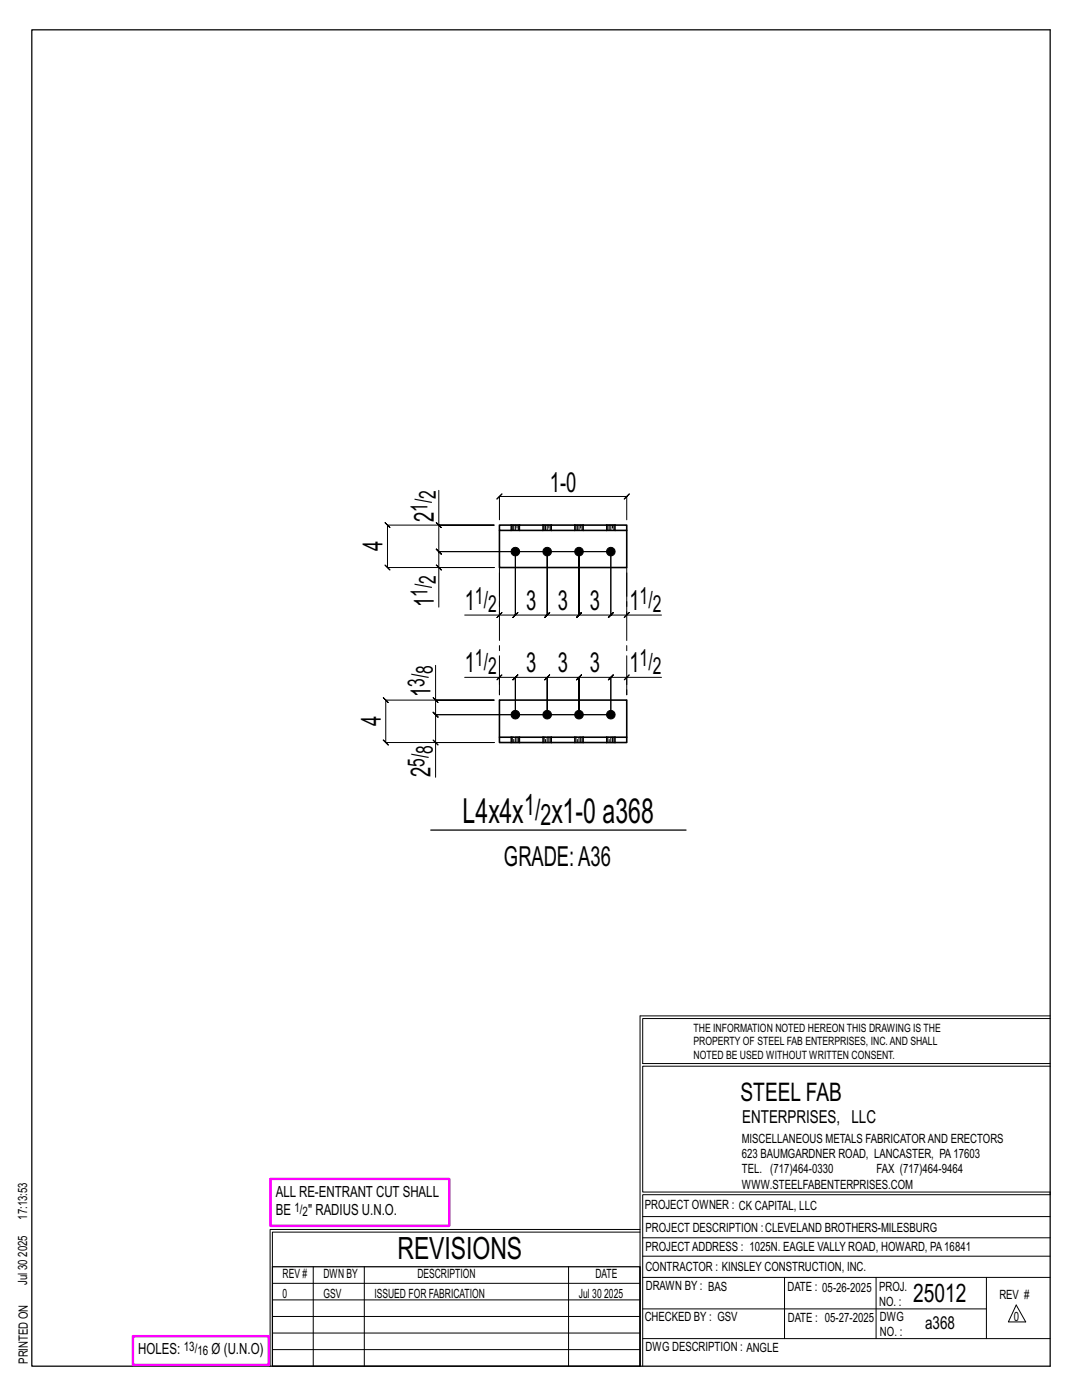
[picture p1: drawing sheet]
<svg xmlns="http://www.w3.org/2000/svg" width="216mm" height="279mm" viewBox="0 0 216 279" stroke-linecap="round" stroke-linejoin="round" font-family="sans-serif">
<g fill="none" stroke="#000" stroke-width=".2">
<path d="M87.6 97.9v6.9h11h-21.3l-.5-.5 1 1-.5-.5v8.5l-.5-.5 1 1-.5-.5h21.3h-11v7.9M87.1 112.8l1 1zM87.1 104.3l1 1zM87.6 104.8v5.3l-.5-.5 1 1-.5-.5h34.3M99.7 114.3v8.4h-7M99.7 103.7v-4.6l-.5 .5 1-1-.5 .5h25.4l-.5 .5 1-1-.5 .5v4.6M121.9 110.1h-34.3l-.5-.5 1 1-.5-.5v3.2M121.9 110.1v12.6l.5-.5-1 1 .5-.5h-6.4l.5-.5-1 1 .5-.5v-12.6v12.6l.5-.5-1 1 .5-.5h-6.3l.5-.5-1 1 .5-.5v-12.6v12.6l.5-.5-1 1 .5-.5h-6.4l.5-.5-1 1 .5-.5v-12.6v12.6l.5-.5-1 1 .5-.5h-3.1M121.9 110.1v12.6l-.5 .5 1-1-.5 .5h3.2M125.1 114.3v8.4h6.9M86.4 139.2l1 1zM86.9 132.8v6.9h11.7h-21.6l-.5-.5 1 1-.5-.5v8.5l-.5-.5 1 1-.5-.5h21.6h-11.7v6.9"/>
<path d="M86.9 139.7v2.9l-.5-.5 1 1-.5-.5h35M92.7 135.2h7v3.5M99.7 122.7l.5-.5-1 1zM99.7 135.2h3.1l-.5 .5 1-1-.5 .5v7.4v-7.4l-.5 .5 1-1-.5 .5h6.4l-.5 .5 1-1-.5 .5v7.4v-7.4l-.5 .5 1-1-.5 .5h6.3l-.5 .5 1-1-.5 .5v7.4v-7.4l-.5 .5 1-1-.5 .5h6.4l-.5 .5 1-1-.5 .5v7.4M100.2 134.7l-1 1zM125.1 135.2l.5-.5-1 1zM125.1 122.7l.5-.5-1 1zM125.1 135.2h-3.2l.5-.5-1 1 .5-.5v7.4M132 135.2h-6.9v3.5M86.4 147.7l1 1zM121.9 142.6h-35l-.5-.5 1 1-.5-.5v5.6M127.7 202.7v70"/>
<path d="M127.7 202.7h81.8M209.5 203.3h-81.3v9h81.3M209.5 212.8h-81.3v25.1h81.3v.5h-81.3v34.3M54.4 259.4h73.3M54.4 256.1h73.3M62.5 252.8v19.9M72.7 252.8v19.9M113.4 252.8v19.9M127.7 245.4h-73.8v27.3M127.7 245.9h-73.3v6.9M128.2 242.8h81.3M128.2 254.9h81.3"/>
<path d="M128.2 250.7h81.3M128.2 247h81.3M156.5 254.9v12.2M174.8 254.9v12.2M196.8 254.9v12.2M54.4 269.3h73.3M54.4 266h73.3M54.4 262.7h73.3M128.2 261.2h68.6M128.2 267.1h81.3M202.8 260.4l1.9 3.4h-3.5z"/>
</g>
<path d="M6.3 6h203.2v266.7h-203.2zM86 165.7h50.9M54.4 252.8h73.3v19.9h-73.3z" fill="none" stroke="#000" stroke-width=".25"/>
<path d="M54 235.3h35.6v9.3h-35.6zM26.5 266.7h27.1v5.7h-27.1z" fill="none" stroke="#f0f" stroke-width=".5"/>
<g fill="#000" stroke="#000" stroke-width=".2">
<circle cx="102.8" cy="110.1" r=".86"/>
<circle cx="109.2" cy="110.1" r=".86"/>
<circle cx="115.5" cy="110.1" r=".86"/>
<circle cx="121.9" cy="110.1" r=".86"/>
<circle cx="102.8" cy="142.6" r=".86"/>
<circle cx="109.2" cy="142.6" r=".86"/>
<circle cx="115.5" cy="142.6" r=".86"/>
<circle cx="121.9" cy="142.6" r=".86"/>
</g>
<g fill="none" stroke="#000" stroke-width=".32">
<path d="M99.7 104.8h25.4v1.1h-25.4zM99.7 105.9v7.4h25.4v-7.4M102 104.8h.1M102 105.9h.1M103.7 104.8h.1M103.7 105.9h.1M108.3 104.8h.1M108.3 105.9h.1M110 104.8h.1M110 105.9h.1M114.7 104.8h.1M114.7 105.9h.1"/>
<path d="M116.4 104.8h.1M116.4 105.9h.1M121 104.8h.1M121 105.9h.1M122.7 104.8h.1M122.7 105.9h.1M99.7 147.1h25.4v1.1h-25.4zM99.7 147.1v-7.4h25.4v7.4M102 147.1h.1M102 148.2h.1M103.7 147.1h.1M103.7 148.2h.1"/>
<path d="M108.3 147.1h.1M108.3 148.2h.1M110 147.1h.1M110 148.2h.1M114.7 147.1h.1M114.7 148.2h.1M116.4 147.1h.1M116.4 148.2h.1M121 147.1h.1M121 148.2h.1M122.7 147.1h.1M122.7 148.2h.1"/>
</g>
<g fill="none" stroke="#000" stroke-width=".2" stroke-dasharray="2 1.4">
<path d="M102 104.8v1.1M102 104.8h.1M102.2 104.8h-.2v1.1M102.5 104.8h-.3v1.1h-.2M102.8 104.8h.4v1.1h-.4zM102.8 104.8h-.3v1.1h-.3M102.8 105.9h-.3M103.2 104.8h.2v1.1h-.2M103.4 104.8h.2v1.1h-.2M103.6 104.8h.1M103.7 105.9h-.1M103.7 105.9v-1.1"/>
<path d="M108.3 104.8v1.1M108.3 104.8h.1M108.6 104.8h-.2l-.1 1.1M108.9 104.8h-.3v1.1h-.2M109.2 104.8h.3v1.1h-.3zM109.2 104.8h-.3v1.1h-.3M109.2 105.9h-.3M109.5 104.8h.3v1.1h-.3M109.8 104.8h.2v1.1h-.2M110 104.8h.1M110 105.9h.1M110 105.9v-1.1"/>
<path d="M114.7 104.8v1.1M114.7 104.8h.1M114.9 104.8h-.2v1.1M115.2 104.8h-.3v1.1h-.2M115.5 104.8h.4v1.1h-.4zM115.5 104.8h-.3v1.1h-.3M115.5 105.9h-.3M115.9 104.8h.2v1.1h-.2M116.1 104.8h.2v1.1h-.2M116.3 104.8h.1M116.4 105.9h-.1M116.4 105.9v-1.1"/>
<path d="M121 104.8v1.1M121 104.8h.1M121.3 104.8h-.2l-.1 1.1M121.6 104.8h-.3v1.1h-.2M121.9 104.8h.3v1.1h-.3zM121.9 104.8h-.3v1.1h-.3M121.9 105.9h-.3M122.2 104.8h.3v1.1h-.3M122.5 104.8h.2v1.1h-.2M122.7 104.8h.1M122.7 105.9h.1M122.7 105.9v-1.1"/>
<path d="M102 147.1h.1M102 147.1v1.1M102 148.2h.1M102.2 148.2h-.2v-1.1h.2M102.5 147.1h.3v1.1h-.3zM102.5 148.2h-.3v-1.1h.3M102.8 148.2h.4v-1.1h.2M102.8 147.1h.4M103.2 148.2h.2v-1.1h.2M103.4 148.2h.2l.1-1.1M103.7 148.2v-1.1M103.7 148.2h-.1"/>
<path d="M108.3 147.1h.1M108.3 147.1v1.1M108.4 148.2h-.1M108.6 148.2h-.2v-1.1h.2M108.9 147.1h.3v1.1h-.3zM108.9 148.2h-.3v-1.1h.3M109.2 148.2h.3v-1.1h.3M109.2 147.1h.3M109.5 148.2h.3v-1.1h.2M109.8 148.2h.2v-1.1M110 148.2v-1.1M110 148.2h.1"/>
<path d="M114.7 147.1h.1M114.7 147.1v1.1M114.7 148.2h.1M114.9 148.2h-.2v-1.1h.2M115.2 147.1h.3v1.1h-.3zM115.2 148.2h-.3v-1.1h.3M115.5 148.2h.4v-1.1h.2M115.5 147.1h.4M115.9 148.2h.2v-1.1h.2M116.1 148.2h.2l.1-1.1M116.4 148.2v-1.1M116.4 148.2h-.1"/>
<path d="M121 147.1h.1M121 147.1v1.1M121.1 148.2h-.1M121.3 148.2h-.2v-1.1h.2M121.6 147.1h.3v1.1h-.3zM121.6 148.2h-.3v-1.1h.3M121.9 148.2h.3v-1.1h.3M121.9 147.1h.3M122.2 148.2h.3v-1.1h.2M122.5 148.2h.2v-1.1M122.7 148.2v-1.1M122.7 148.2h.1"/>
</g>
<path d="M99.7 113.3v26.4M125.1 113.3v26.4" fill="none" stroke="#000" stroke-width=".2" stroke-dasharray="5.8 1 1 1"/>
<g font-size="6.9">
<text x="92.3" y="164.2">L4x4x</text>
<text x="110" y="164.2">x1-0 a368</text>
</g>
<text font-size="6.1" x="79.3" y="251.3">REVISIONS</text>
<g font-size="5.9">
<text x="104.6" y="162.7">1/</text>
<text x="107.9" y="164.7">2</text>
</g>
<g font-size="5.5">
<text x="109.7" y="98.1">1-0</text>
<text x="86.6" y="104.3" transform="rotate(-90 86.6 104.3)">2</text>
<text x="76.3" y="110" transform="rotate(-90 76.3 110)">4</text>
<text x="86.6" y="121.2" transform="rotate(-90 86.6 121.2)">1</text>
<text x="92.7" y="121.8">1</text>
<text x="105" y="121.8">3</text>
<text x="111.3" y="121.8">3</text>
<text x="117.7" y="121.8">3</text>
<text x="125.6" y="121.8">1</text>
<text x="92.7" y="134.2">1</text>
<text x="105" y="134.2">3</text>
<text x="111.3" y="134.2">3</text>
<text x="117.7" y="134.2">3</text>
<text x="125.6" y="134.2">1</text>
<text x="85.9" y="139.2" transform="rotate(-90 85.9 139.2)">1</text>
<text x="76" y="145" transform="rotate(-90 76 145)">4</text>
<text x="85.9" y="155.1" transform="rotate(-90 85.9 155.1)">2</text>
<text x="100.6" y="172.9">GRADE:A36</text>
</g>
<g font-size="5.1">
<text x="147.8" y="219.8">STEEL FAB</text>
<text x="182.2" y="259.9">25012</text>
</g>
<g font-size="4.7">
<text x="87" y="99.6" transform="rotate(-90 87 99.6)">2</text>
<text x="85.3" y="102.2" transform="rotate(-90 85.3 102.2)">1/</text>
<text x="85.3" y="119.1" transform="rotate(-90 85.3 119.1)">1/</text>
<text x="87" y="116.5" transform="rotate(-90 87 116.5)">2</text>
<text x="94.8" y="120.5">1/</text>
<text x="97.4" y="122.2">2</text>
<text x="127.6" y="120.5">1/</text>
<text x="130.3" y="122.2">2</text>
<text x="84.7" y="137.1" transform="rotate(-90 84.7 137.1)">3/</text>
<text x="86.3" y="134.5" transform="rotate(-90 86.3 134.5)">8</text>
<text x="94.8" y="132.9">1/</text>
<text x="97.4" y="134.6">2</text>
<text x="127.6" y="132.9">1/</text>
<text x="130.3" y="134.6">2</text>
<text x="84.7" y="153.1" transform="rotate(-90 84.7 153.1)">5/</text>
<text x="86.3" y="150.5" transform="rotate(-90 86.3 150.5)">8</text>
</g>
<g font-size="3.6">
<text x="148.1" y="224.1">ENTERPRISES, LLC</text>
<text x="184.6" y="265.2">a368</text>
</g>
<g font-size="3.1">
<text x="55" y="238.9">ALL RE-ENTRANT CUT SHALL</text>
<text x="55" y="242.5">BE</text>
<text x="61.5" y="242.5">&quot; RADIUS U.N.O.</text>
<text x="27.6" y="270.2">HOLES:</text>
<text x="42.2" y="270.2">Ø (U.N.O)</text>
</g>
<g font-size="2.6">
<text x="58.8" y="241.8">1/</text>
<text x="60.4" y="242.7">2</text>
<text x="36.7" y="269.6">13/</text>
<text x="39.4" y="270.5">16</text>
</g>
<g font-size="2.5">
<text x="148" y="231.2">623 BAUMGARDNER ROAD, LANCASTER, PA17603</text>
<text x="148" y="228.1">MISCELLANEOUS METALS FABRICATORAND ERECTORS</text>
<text x="148" y="237.2">WWW.STEELFABENTERPRISES.COM</text>
<text x="148" y="234.2">TEL. (717)464-0330</text>
<text x="174.9" y="234.2">FAX (717)464-9464</text>
<text x="5.4" y="243.4" transform="rotate(-90 5.4 243.4)">17:13:53</text>
<text x="128.7" y="241.3">PROJECT OWNER : CK CAPITAL, LLC</text>
<text x="128.8" y="246">PROJECT DESCRIPTION :CLEVELAND BROTHERS-MILESBURG</text>
<text x="5.4" y="250.8" transform="rotate(-90 5.4 250.8)">2025</text>
<text x="128.8" y="249.7">PROJECTADDRESS : 1025N. EAGLE VALLY ROAD, HOWARD, PA16841</text>
<text x="5.4" y="256.5" transform="rotate(-90 5.4 256.5)">Jul 30</text>
<text x="56.4" y="255">REV #</text>
<text x="64.5" y="255">DWN BY</text>
<text x="83.3" y="255">DESCRIPTION</text>
<text x="118.8" y="255">DATE</text>
<text x="128.8" y="253.7">CONTRACTOR : KINSLEY CONSTRUCTION, INC.</text>
<text x="128.9" y="257.5">DRAWN BY : BAS</text>
<text x="157.1" y="257.6">DATE : 05-26-2025</text>
<text x="175.4" y="257.7">PROJ.</text>
<text x="56.4" y="259">0</text>
<text x="64.5" y="259">GSV</text>
<text x="74.7" y="259">ISSUED FOR FABRICATION</text>
<text x="115.5" y="259">Jul 30</text>
<text x="120.6" y="259">2025</text>
<text x="128.6" y="263.7">CHECKED BY : GSV</text>
<text x="157.2" y="263.7">DATE : 05-27-2025</text>
<text x="175.4" y="260.7">NO. :</text>
<text x="175.6" y="263.7">DWG</text>
<text x="199.4" y="259.2">REV #</text>
<text x="202.3" y="263.7">0</text>
<text x="128.8" y="269.7">DWG DESCRIPTION : ANGLE</text>
<text x="175.6" y="266.7">NO. :</text>
<text x="5.5" y="272.2" transform="rotate(-90 5.5 272.2)">PRINTED ON</text>
</g>
<g font-size="2.3">
<text x="138.4" y="208.6">PROPERTY OF STEEL FAB ENTERPRISES, INC.AND SHALL</text>
<text x="138.4" y="205.9">THE INFORMATION NOTED HEREON THIS DRAWING IS THE</text>
<text x="138.4" y="211.3">NOTED BE USED WITHOUT WRITTEN CONSENT.</text>
</g>
</svg>
